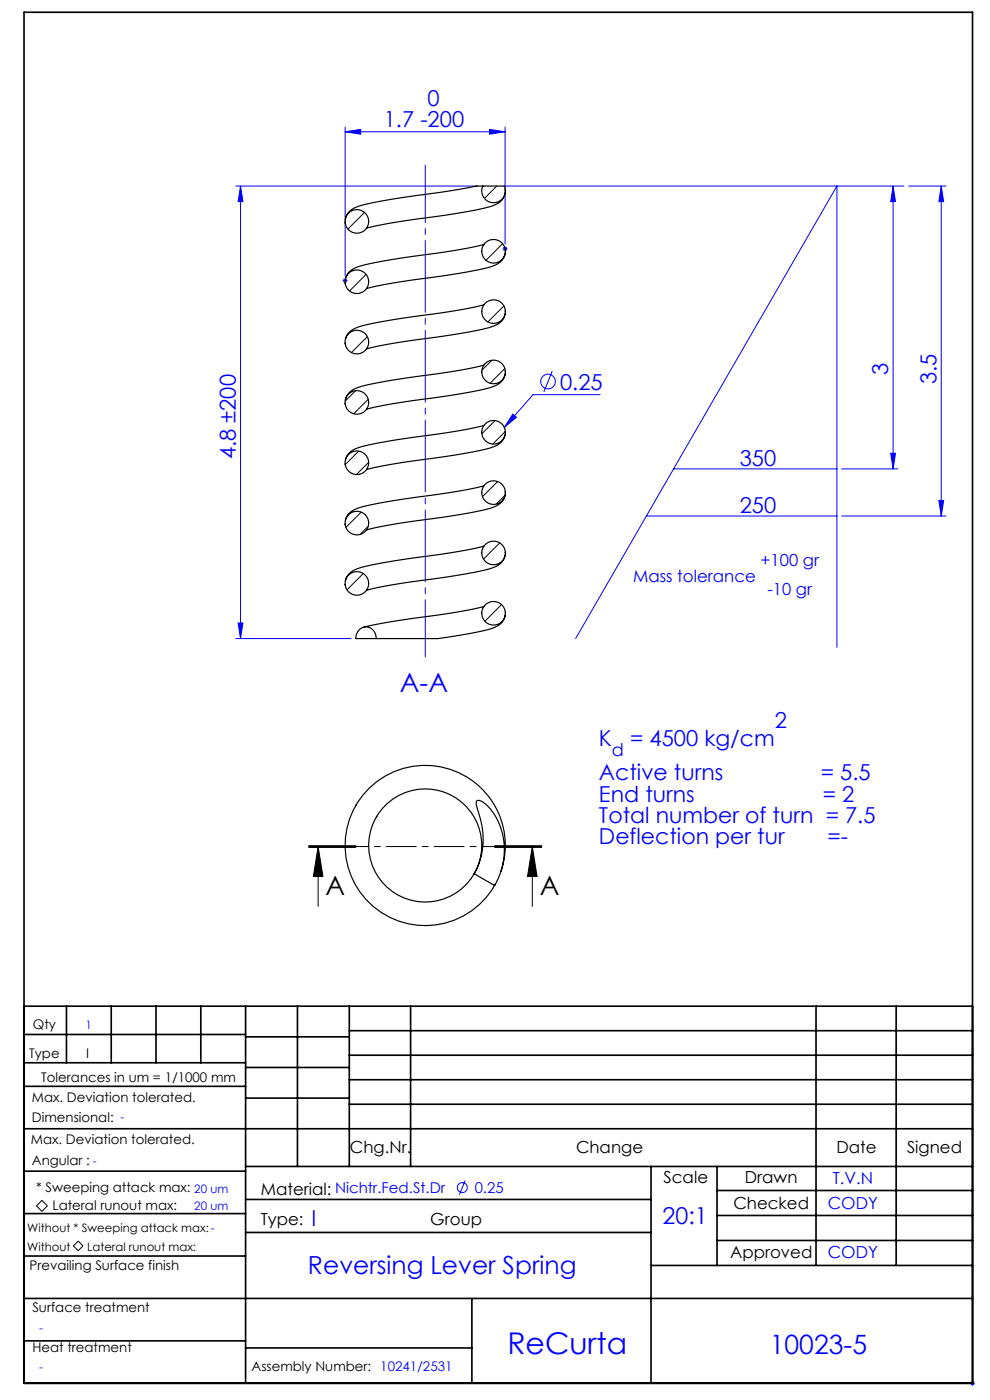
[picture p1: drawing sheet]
<svg xmlns="http://www.w3.org/2000/svg" width="210mm" height="297mm" viewBox="0 0 210 297" stroke-linecap="round" stroke-linejoin="round" font-family="sans-serif">
<g fill="none" stroke="#00f" stroke-width=".21">
<path d="M50 39.5h51.4M51 39.5l.5 3.3h-1zM51 39.5v96M73.2 28l3.3-.6v1.1zM73.2 27v31.5M73.2 28h33.9M103.8 27.4l3.3 .6-3.3 .5zM107 39.5h84.7M107.1 27v24.8M189.4 39.5l.6 3.3h-1.1zM189.4 39.5v60M192.7 39.5h8"/>
<path d="M199.7 39.5l.5 3.3h-1zM199.7 39.5v70M72.7 59.5h1M72.9 59.2l.7 .7M73.2 59v1M73.6 59.2l-.7 .7M106.6 52.8h1M106.8 52.4l.7 .7M107.1 52.3v1M107.5 52.4l-.7 .7M117.1 78.7l-1.7 4.5M108.8 87.9l.7 .6-2.5 2.2z"/>
<path d="M127.3 83.7h-14.2l-6.1 7M142.9 99.5h34.6M178.5 99.5h11.9M188.9 96.2h1.1l-.6 3.3zM137.1 109.5h40.4M178.5 109.5h22.2M199.2 106.2h1l-.5 3.3zM50 135.5h24.5M50.5 132.2h1l-.5 3.3zM122.1 135.5l55.4-96v97.8M98.7 250.4l-1.2 3.1M205.8 293.5h1"/>
<path d="M205.9 293.1l.7 .7M206.3 293v1M206.6 293.1l-.7 .7"/>
<circle cx="116.2" cy="80.9" r="1.56"/>
<circle cx="98.1" cy="251.9" r="1.06"/>
</g>
<path d="M65.5 179.8h10zM65.5 179.6h10M65.5 179.4h10M67.5 179.6l1 6.3h-2zM67.5 179.6v12.7M104.9 179.6h10M104.9 179.4h10M104.9 179.8h10M112.9 179.6l1 6.3h-2zM112.9 179.6v12.7M8.9 254.7l1.2 1.1-1.2 1.2-1.2-1.2zM15.6 264.3l1-1 1 1-1 1z" fill="none" stroke="#000" stroke-width=".21"/>
<path d="M114.9 179.6h-49.4" fill="none" stroke="#000" stroke-width=".21" stroke-dasharray="6.3 1.3 1.3 1.3" stroke-dashoffset="3.9"/>
<g fill="none" stroke="#000" stroke-width=".35">
<path d="M5.1 2.6h201.2v290.9h-201.2zM5.1 213.5h201.2M5.1 219.5h47M14.1 213.5v12M23.6 213.5v12M33.1 213.5v12M42.6 213.5v12M52.1 213.5v80M52.1 220h22M63.1 213.5v34M74.1 218.7h132.2M74.1 213.5v34"/>
<path d="M87.1 213.5v34M173.1 213.5v55M190.1 213.5v55M5.1 239.5h201.2M5.1 230.5h47M5.1 225.5h47M52.1 226.5h22M52.1 233h22M74.1 223.9h132.2M74.1 229.1h132.2M74.1 234.3h132.2M5.1 257.5h47"/>
<path d="M5.1 248.5h47M52.1 247.5h154.2M52.1 254.5h86M138.1 247.5v46M152.1 247.5v21M152.1 252.6h54.2M152.1 257.9h54.2M5.1 275.5h201.2M5.1 266.5h47M52.1 261.5h86M100.1 275.5v18M138.1 268.5h68.2"/>
<path d="M152.1 263.2h54.2M5.1 284.5h47M52.1 286h48"/>
</g>
<path d="M90.2 139.4v-104.3" fill="none" stroke="#00f" stroke-width=".21" stroke-dasharray="15.2 1.3 1.3 1.3" stroke-dashoffset="3.1"/>
<path d="M112.9 179.6l1 6.3h-2zM67.5 179.6l1 6.3h-2z" fill="#000"/>
<g fill="#00f">
<path d="M108.8 87.9l.7 .6-2.5 2.2z"/>
<path d="M73.2 28l3.3-.6v1.1zM103.8 27.4l3.3 .6-3.3 .5z"/>
<path d="M199.2 106.2h1l-.5 3.3zM199.7 39.5l.5 3.3h-1z"/>
<path d="M189.4 39.5l.6 3.3h-1.1zM188.9 96.2h1.1l-.6 3.3z"/>
<path d="M51 39.5l.5 3.3h-1zM50.5 132.2h1l-.5 3.3z"/>
</g>
<g fill="none" stroke="#000" stroke-width=".25">
<path d="M102.4 39.5h-1.4l-5.9 1a170.9 170.9 0 0 0-19 3.3 3.6 3.6 0 0 0-2.8 2.6M102.4 39.5h4.6a2.5 2.5 0 0 1-2.3 3.5 2.5 2.5 0 0 1-2.3-3.5zM73.2 60v.2M73.2 47.2v.2M102.7 51.9a126.2 126.2 0 0 1-16.3 2.7l-3.2 .5a28.3 28.3 0 0 0-8.5 2.1l-.8 .7-.6 1.3M107.2 53.7a3.9 3.9 0 0 1-3.4 3 250.1 250.1 0 0 1-19.8 3.2l-6.3 1.3M107.2 40.8a3.8 3.8 0 0 1-3.4 3.1 250.1 250.1 0 0 1-19.8 3.2l-6.3 1.3M107.2 53.1v.2M107.2 40.3v.1M73.2 72.8v.2M102.7 77.5a126.2 126.2 0 0 1-16.3 2.7l-3.2 .5a28.3 28.3 0 0 0-8.5 2.1l-.8 .7-.6 1.3M102.7 64.7a126.1 126.1 0 0 1-16.3 2.7l-3.2 .5a28.3 28.3 0 0 0-8.5 2.1l-.8 .7-.6 1.3"/>
<path d="M107.2 79.3a3.9 3.9 0 0 1-3.4 3 250.1 250.1 0 0 1-19.8 3.2l-6.3 1.3M107.2 66.5a3.9 3.9 0 0 1-3.4 3 250.1 250.1 0 0 1-19.8 3.2l-6.3 1.3M107.2 78.7v.2M107.2 65.9v.2M73.2 98.4v.2M73.2 85.6v.2M102.7 90.3a126.1 126.1 0 0 1-16.3 2.7l-3.2 .5a28.3 28.3 0 0 0-8.5 2.1l-.8 .7-.6 1.3M107.2 92.1a3.9 3.9 0 0 1-3.4 3 249.9 249.9 0 0 1-19.8 3.2l-6.3 1.3M107.2 91.5v.2M73.2 111.2v.2M102.7 115.9a126.1 126.1 0 0 1-16.3 2.7l-3.2 .5a28.3 28.3 0 0 0-8.5 2.1l-.8 .7-.6 1.3M102.7 103.1a126.2 126.2 0 0 1-16.3 2.7l-3.2 .5a28.2 28.2 0 0 0-8.5 2.1l-.8 .7-.6 1.3"/>
<path d="M107.2 117.7a3.9 3.9 0 0 1-3.4 3 249.6 249.6 0 0 1-19.8 3.2l-6.3 1.3M107.2 104.9a3.9 3.9 0 0 1-3.4 3 250.1 250.1 0 0 1-19.8 3.2l-6.3 1.3M107.2 117.1v.2M107.2 104.3v.2M73.2 124v.2M76.2 133.6a2.15 2.15 0 0 1 2.5-.3 2.15 2.15 0 0 1 1.1 2.2h-4.3l.3-1.3zM102.7 128.7a131 131 0 0 1-16.4 2.7l-9.1 1.6M107.2 130.5a3.8 3.8 0 0 1-3.2 2.9 57.8 57.8 0 0 1-12.8 2.1h-11.4M107.2 129.9h.1M75.5 170.8v.1M79.9 173.1l-.1 .3M101.1 169.9l.1-.1a1.76 1.76 0 0 1 1.8 .8 14.1 14.1 0 0 1 1.9 17.3l-4.3-2.5a16.2 16.2 0 0 0 .6-14l-.2-.9z"/>
<path d="M100.6 185.3a12 12 0 0 1-20.5 .4 12 12 0 0 1 9.2-18.3 12 12 0 0 1 11.9 16.8l-.6 1.2M106.2 184.9a17 17 0 0 0-17.3-22.4 17 17 0 0 0-13.9 24.6 17 17 0 0 0 28.1 3.4l2-3"/>
<circle cx="75.7" cy="47" r="2.5"/>
<circle cx="75.7" cy="59.8" r="2.5"/>
<circle cx="104.7" cy="53.3" r="2.5"/>
<circle cx="75.7" cy="72.6" r="2.5"/>
<circle cx="104.7" cy="78.9" r="2.5"/>
<circle cx="104.7" cy="66.1" r="2.5"/>
<circle cx="75.7" cy="98.2" r="2.5"/>
<circle cx="75.7" cy="85.4" r="2.5"/>
<circle cx="104.7" cy="91.7" r="2.5"/>
<circle cx="75.7" cy="111" r="2.5"/>
<circle cx="104.7" cy="117.3" r="2.5"/>
<circle cx="104.7" cy="104.5" r="2.5"/>
<circle cx="75.7" cy="123.8" r="2.5"/>
<circle cx="104.7" cy="130.1" r="2.5"/>
</g>
<g fill="none" stroke="#000" stroke-width=".21">
<path d="M105.4 39.5l-2.6 2.6M77.3 45.1l-3.5 3.5M77.6 58.2l-3.5 3.5M106.6 51.7l-3.5 3.5M77.9 71.4l-3.4 3.4M104.3 76.4l-2.1 2.1M106.9 64.9l-3.4 3.4M107.1 78.2l-3.1 3.1M75.4 82.9l-2.2 2.2M76.1 95.7l-2.9 2.9M78.1 84.7l-3.1 3.1M78.2 98.1l-2.6 2.6"/>
<path d="M105 89.2l-2.8 2.8M107.2 91.5l-2.7 2.7M76.6 108.6l-3.2 3.3M78.1 111.6l-1.7 1.8M105.5 102.2l-3.1 3.2M106 115.2l-3.4 3.4M107.1 105.1l-1.8 1.8M77.1 121.7l-3.5 3.4M106.4 128.3l-3.5 3.5"/>
</g>
<text font-size="6.3" fill="#00f" x="107.6" y="287.3">ReCurta</text>
<g font-size="5.6" fill="#00f">
<text x="84.8" y="146.9">A-A</text>
<text x="163.3" y="287.2">10023-5</text>
</g>
<g font-size="5.6">
<text x="69.1" y="189.8">A</text>
<text x="114.5" y="189.8">A</text>
</g>
<text font-size="5.3" fill="#00f" x="65.3" y="270.3">Reversing Lever Spring</text>
<text font-size="4.9" fill="#00f" x="140.6" y="259.7">20:1</text>
<g font-size="4.7" fill="#00f">
<text x="90.7" y="22.4">0</text>
<text x="81.4" y="26.9">1.7 -200</text>
<text x="118.8" y="82.7">0.25</text>
<text x="188.4" y="79.5" transform="rotate(-90 188.4 79.5)">3</text>
<text x="198.6" y="81.5" transform="rotate(-90 198.6 81.5)">3.5</text>
<text x="50" y="97.5" transform="rotate(-90 50 97.5)">4.8 ±200</text>
<text x="156.9" y="98.8">350</text>
<text x="156.9" y="108.9">250</text>
<text x="164.3" y="154.5">2</text>
<text x="127.1" y="158.3">K</text>
<text x="133.7" y="158.3">= 4500 kg/cm</text>
<text x="127.1" y="165.6">Active turns</text>
<text x="174.1" y="165.6">= 5.5</text>
<text x="127.1" y="170.1">End turns</text>
<text x="174.5" y="170.1">= 2</text>
<text x="127.1" y="174.6">Total number of turn = 7.5</text>
<text x="127.1" y="179.1">Deflection per tur</text>
<text x="175.5" y="179.1">=-</text>
<text x="66.1" y="260">I</text>
</g>
<text font-size="3.7" fill="#00f" x="129.8" y="160.3">d</text>
<g font-size="3.5" fill="#00f">
<text x="134.3" y="123.5">Mass tolerance</text>
<text x="161.3" y="120.1">+100 gr</text>
<text x="162.8" y="126.2">-10 gr</text>
<text x="176.6" y="251.1">T.V.N</text>
<text x="175.6" y="256.6">CODY</text>
<text x="175.6" y="267">CODY</text>
</g>
<g font-size="3.5">
<text x="74.2" y="244.7">Chg.Nr.</text>
<text x="122.2" y="244.7">Change</text>
<text x="177.4" y="244.7">Date</text>
<text x="192.4" y="244.7">Signed</text>
<text x="140.8" y="250.9">Scale</text>
<text x="158" y="250.9">Drawn</text>
<text x="55.3" y="253.5">Material: Nichtr.Fed.St.Dr</text>
<text x="155.6" y="256.4">Checked</text>
<text x="55.3" y="259.8">Type:</text>
<text x="91.3" y="259.8">Group</text>
<text x="154.9" y="266.9">Approved</text>
</g>
<text font-size="3.2" fill="#00f" x="100.7" y="253.1">0.25</text>
<g font-size="2.8">
<text x="7" y="218.4">Qty</text>
<text x="6.2" y="224.5">Type</text>
<text x="18.2" y="224.5">I</text>
<text x="6.8" y="233.7">Max. Deviation tolerated.</text>
<text x="8.8" y="229.4">Tolerances in um = 1/1000 mm</text>
<text x="6.8" y="238.1">Dimensional:</text>
<text x="6.6" y="242.8">Max. Deviation tolerated.</text>
<text x="6.8" y="247.1">Angular :</text>
<text x="7.6" y="252.9">* Sweeping attack max:</text>
<text x="11.2" y="256.7">Lateral runout max:</text>
<text x="6.3" y="269.5">Prevailing Surface finish</text>
<text x="6.9" y="278.3">Surface treatment</text>
<text x="6.9" y="286.7">Heat treatment</text>
<text x="53.4" y="290.9">Assembly Number: 10241/2531</text>
</g>
<g font-size="2.5" fill="#00f">
<text x="18.1" y="218.3">1</text>
<text x="25.5" y="237.9">-</text>
<text x="19.7" y="247.1">-</text>
<text x="41.2" y="253.1">20 um</text>
<text x="41.2" y="256.6">20 um</text>
<text x="8.3" y="282.6">-</text>
<text x="8.3" y="290.9">-</text>
</g>
<g font-size="2.5">
<text x="5.8" y="261.4">Without * Sweeping attack max:-</text>
<text x="5.8" y="265.4">Without</text>
<text x="18.5" y="265.3">Lateral runout max:</text>
</g>
</svg>
